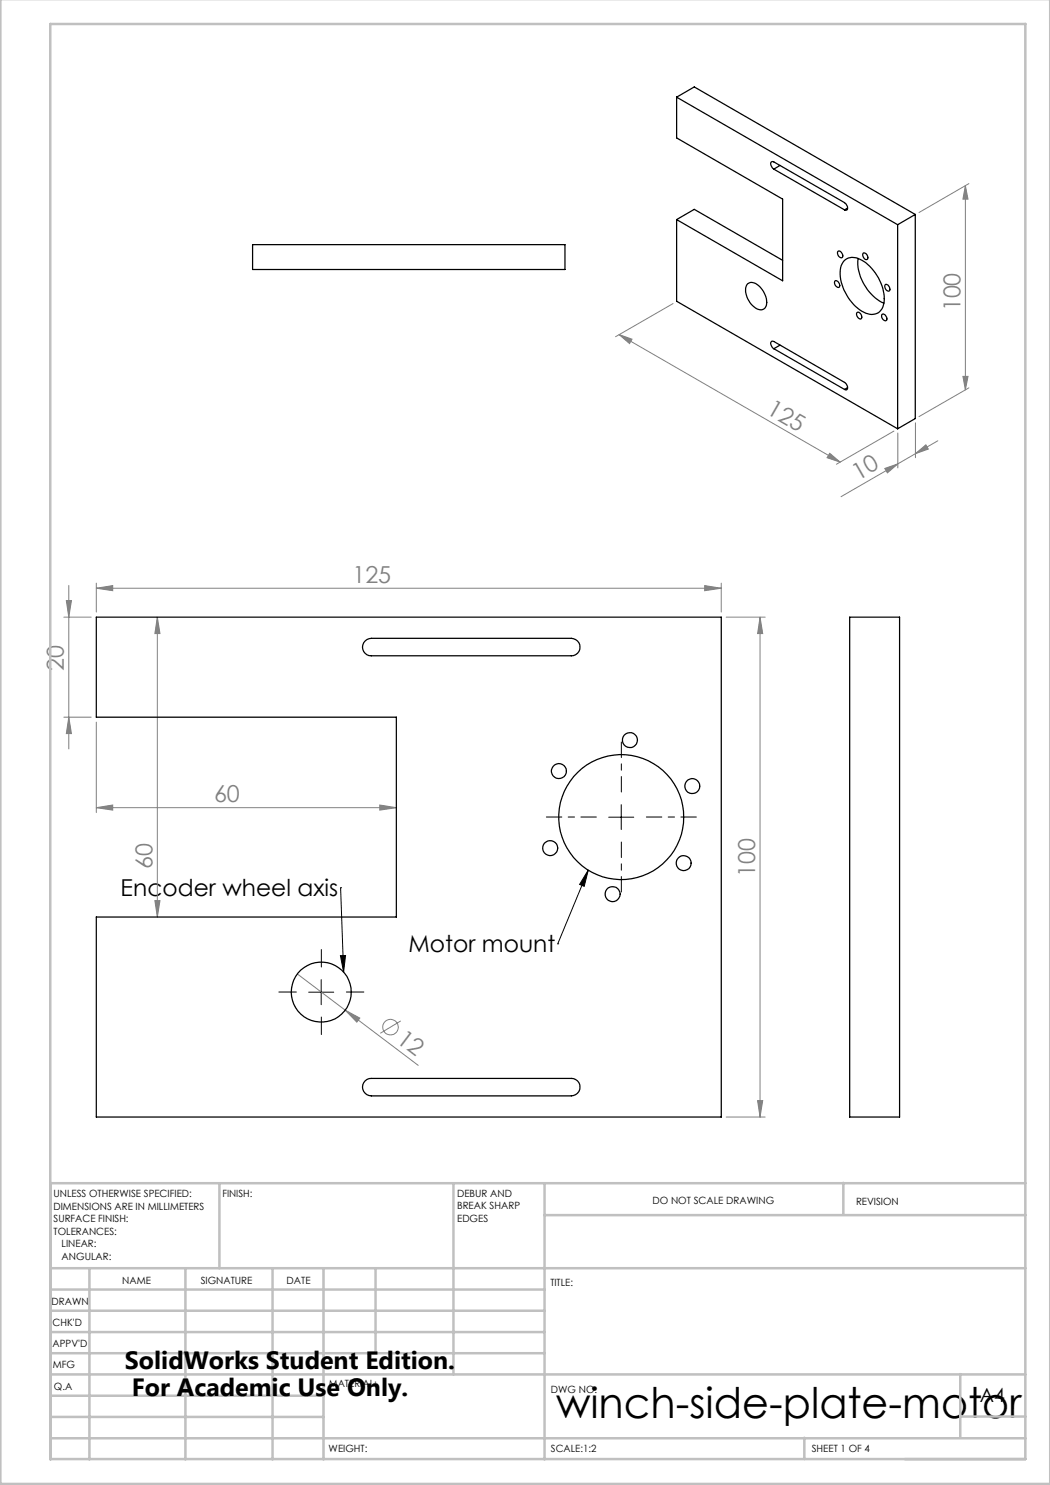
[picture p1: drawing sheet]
<svg xmlns="http://www.w3.org/2000/svg" width="210mm" height="297mm" viewBox="0 0 210 297" stroke-linecap="round" stroke-linejoin="round" font-family="sans-serif">
<g fill="none" stroke="#808080" stroke-width=".2">
<path d="M193.1 37.1l.5 2.7h-1zM193.1 37.1v40.9M193.8 36.7l-10 5.8M123.8 66.9l2.6 .9-.5 .9zM123.8 66.9l44.2 25.5M134.6 60.7l-11.5 6.6M192.6 75.3h1l-.5 2.7zM193.8 77.6l-10 5.7M165.9 90.7l2.1 1.7-2.6-.9zM177 93.7l2.6-.9-2.1 1.8zM178.8 86.2l-11.5 6.6M179.6 86.6v7"/>
<path d="M183.1 90.7l2.1-1.7 .5 .8zM183.1 84.6v6.9M183.1 90.7l-14.9 8.6M187.6 88.2l-4.5 2.5M13.8 117.1v32.7M19.3 117.6l3.2-.5v1zM19.3 116.6v5.8M19.3 117.6h125M140.9 117.1l3.4 .5-3.4 .5zM144.3 116.6v5.8M12.8 123.4h5.4M13.3 120.1h1l-.5 3.3z"/>
<path d="M31.5 123.4v60M31.5 123.4l.5 3.3h-1zM145.2 123.4h7.8M152 123.4l.5 3.3h-1zM152 123.4v100M12.8 143.4h5.4M13.8 143.4l.5 3.3h-1zM19.3 144.4v18.1M19.3 161.5l3.2-.5v1zM19.3 161.5h60M76 161l3.3 .5-3.3 .5zM31 180.1h1l-.5 3.3z"/>
<path d="M59.5 194.8l24.1 18.3M69 202l3 1.6-.6 .8zM80.2 204.2l-4.1 2.5M145.2 223.4h7.8M151.5 220.1h1l-.5 3.3z"/>
<circle cx="78.1" cy="205.4" r="1.55"/>
</g>
<path d="M68.1 177.5h.1M68.1 177.5l.6 16.9M117.7 174l-.9 3.3-.9-.4zM117.7 174l-6.2 14.8M121.7 163.4h5.1M124.2 160.9v5M61.7 198.4h5M64.2 195.9v5M68.1 191.1h1l-.4 3.3zM111.5 188.8h.1" fill="none" stroke="#000" stroke-width=".2"/>
<path d="M59.3 198.4h-3.5M64.3 193.4v-3.5M69.3 198.4h3.5M64.3 203.4v3.5" fill="none" stroke="#000" stroke-width=".2" stroke-dasharray="15.2 1.3 1.3 1.3"/>
<path d="M124.3 158.4v-10M119.3 163.4h-10M124.3 168.4v10M129.3 163.4h10" fill="none" stroke="#000" stroke-width=".2" stroke-dasharray="15.2 1.3 1.3 1.3" stroke-dashoffset="12.1"/>
<g fill="none" stroke="#c0c0c0" stroke-width=".5">
<path d="M.1 -.1v296.9h209.9v-296.9M10.1 4.8h195v287h-195zM43.9 236.6v17M90.7 236.6v38.3M108.9 236.6v55.3M168.7 236.6v6.3M205.1 236.6h-195v55.3M10.1 253.6h195M10.1 257.9h98.8M17.9 253.6v38.3M37.1 253.6v38.3M54.5 253.6v38.3"/>
<path d="M64.7 253.6v38.3M75.1 253.6v17M108.9 243h96.2M10.1 270.6h98.8M10.1 266.4h98.8M10.1 262.1h98.8M10.1 279.1h54.6M10.1 274.9h195M192.1 274.8v12.7M10.1 287.7h195M10.1 283.4h54.6M160.9 287.5v4.3"/>
<path d="M192.1 283.3h13"/>
</g>
<path d="M117.7 174l-.9 3.3-.9-.4zM68.1 191.1h1l-.4 3.3z" fill="#000"/>
<g fill="#808080">
<path d="M69 202l3 1.6-.6 .8z"/>
<path d="M140.9 117.1l3.4 .5-3.4 .5zM19.3 117.6l3.2-.5v1zM76 161l3.3 .5-3.3 .5zM19.3 161.5l3.2-.5v1z"/>
<path d="M177 93.7l2.6-.9-2.1 1.8zM183.1 90.7l2.1-1.7 .5 .8z"/>
<path d="M192.6 75.3h1l-.5 2.7zM193.1 37.1l.5 2.7h-1z"/>
<path d="M151.5 220.1h1l-.5 3.3zM152 123.4l.5 3.3h-1z"/>
<path d="M13.3 120.1h1l-.5 3.3zM13.8 143.4l.5 3.3h-1zM31.5 123.4l.5 3.3h-1zM31 180.1h1l-.5 3.3z"/>
<path d="M123.8 66.9l2.6 .9-.5 .9zM165.9 90.7l2.1 1.7-2.6-.9z"/>
</g>
<g fill="none" stroke="#000" stroke-width=".25">
<path d="M135.3 19.4v8.2l21.2 12.2v16.4l-21.2-12.3M135.3 19.4l44.2 25.5M135.3 19.4l3.6-2 44.2 25.5M154.8 33.8a.91 .91 0 0 1-.4-1.5l14.5 8.2a.91 .91 0 0 1 .3 1.5h-.3M154.8 33.8l14.1 8.2M156 33.1l-1.2 .7M50.5 48.9h62.5v5h-62.5zM135.3 43.9v16.4l44.2 25.5M135.3 43.9l3.6-2 17.6 10.2M149.4 56.9a1.71 1.71 0 0 1 2.5 .4 3.8 3.8 0 0 1 1.1 4.3 1.67 1.67 0 0 1-2.5-.5 4.1 4.1 0 0 1-1.2-4zM167 56.2a.83 .83 0 0 1 .8 .4 .83 .83 0 0 1 0 .9 .87 .87 0 0 1-.8-1.3zM167.6 50.3a.83 .83 0 0 1 .8 .4 .83 .83 0 0 1 0 .8 .87 .87 0 0 1-.8-1.2z"/>
<path d="M168.8 52.2a2.72 2.72 0 0 1 3.5-.2 9.3 9.3 0 0 1 4.5 8.6 2.52 2.52 0 0 1-4 1.8 9.4 9.4 0 0 1-4.7-8.9zM169.5 41.6l-.6 .4M171.6 51.7a9.4 9.4 0 0 0 5.2 8.9M172.6 50.6a.83 .83 0 0 1 .8 .4 .83 .83 0 0 1 0 .9 .87 .87 0 0 1-.8-1.3zM177.1 56.9a.83 .83 0 0 1 .7 .4 .83 .83 0 0 1 0 .9 .87 .87 0 0 1-.7-1.3zM179.5 44.9v40.9M183.1 42.9v40.8l-3.6 2.1M183.1 42.9l-3.6 2M154.8 69.7a.91 .91 0 0 1-.4-1.5l14.5 8.3a.91 .91 0 0 1 .3 1.5l-.3-.1M154.8 69.7l14.1 8.2M156 69l-1.2 .7M169.5 77.5l-.6 .4"/>
<path d="M171.3 62.6a.75 .75 0 0 1 .9 .1 .75 .75 0 0 1 .1 .9 .51 .51 0 0 1-.5 .2 .51 .51 0 0 1-.4-.6zM176.4 62.9a.83 .83 0 0 1 .8 .4 .83 .83 0 0 1 0 .8 .87 .87 0 0 1-.8-1.2zM19.3 123.4h125v100h-125v-40h60v-40h-60zM73 128.2l.4-.3 .9-.2h40a1.75 1.75 0 0 1 1.7 1.7 1.75 1.75 0 0 1-1.7 1.8h-40a1.73 1.73 0 0 1-1.7-1.1 1.73 1.73 0 0 1 .4-1.9zM169.9 123.4h10v100h-10zM73 216.2l.8-.5h.5h40a1.75 1.75 0 0 1 1.7 1.7 1.75 1.75 0 0 1-1.7 1.8h-40a1.76 1.76 0 0 1-1.7-1.1 1.76 1.76 0 0 1 .4-1.9z"/>
<circle cx="111.8" cy="154.2" r="1.49"/>
<circle cx="126" cy="148" r="1.5"/>
<circle cx="138.4" cy="157.2" r="1.5"/>
<circle cx="110" cy="169.6" r="1.5"/>
<circle cx="122.5" cy="178.8" r="1.51"/>
<circle cx="124.2" cy="163.4" r="12.5"/>
<circle cx="136.7" cy="172.6" r="1.5"/>
<circle cx="64.2" cy="198.4" r="6"/>
</g>
<text font-size="8.5" x="111.2" y="283.5">winch-side-plate-motor</text>
<g font-size="5">
<text x="25" y="273.7">SolidWorks Student Edition.</text>
<text x="26.4" y="279.2">For Academic Use Only.</text>
</g>
<g font-size="4.7" fill="#808080">
<text x="192.1" y="62.3" transform="rotate(-90 192.1 62.3)">100</text>
<text x="153.1" y="82.6" transform="rotate(30 153.1 82.6)">125</text>
<text x="171.6" y="96.2" transform="rotate(-30 171.6 96.2)">10</text>
<text x="70.5" y="116.6">125</text>
<text x="12.8" y="134.1" transform="rotate(-90 12.8 134.1)">20</text>
<text x="42.8" y="160.5">60</text>
<text x="30.5" y="173.8" transform="rotate(-90 30.5 173.8)">60</text>
<text x="151" y="175.5" transform="rotate(-90 151 175.5)">100</text>
<text x="79.1" y="208.3" transform="rotate(37 79.1 208.3)">12</text>
</g>
<g font-size="4.7">
<text x="24.1" y="179.2">Encoder wheel axis</text>
<text x="81.7" y="190.4">Motor mount</text>
</g>
<text font-size="3.9" x="196" y="280.4">A4</text>
<g font-size="2">
<text x="10.7" y="239.5">UNLESS OTHERWISE SPECIFIED:</text>
<text x="44.5" y="239.5">FINISH:</text>
<text x="91.4" y="239.4">DEBUR AND</text>
<text x="10.7" y="242">DIMENSIONS ARE IN MILLIMETERS</text>
<text x="10.7" y="244.5">SURFACE FINISH:</text>
<text x="91.4" y="241.9">BREAK SHARP</text>
<text x="91.4" y="244.4">EDGES</text>
<text x="130.5" y="240.8">DO NOT SCALE DRAWING</text>
<text x="171.2" y="241">REVISION</text>
<text x="10.7" y="247">TOLERANCES:</text>
<text x="12.3" y="249.5">LINEAR:</text>
<text x="12.3" y="252">ANGULAR:</text>
<text x="24.4" y="256.9">NAME</text>
<text x="40.1" y="256.8">SIGNATURE</text>
<text x="57.3" y="256.8">DATE</text>
<text x="110.1" y="257.1">TITLE:</text>
<text x="10.3" y="260.9">DRAWN</text>
<text x="10.5" y="269.3">APPV'D</text>
<text x="10.5" y="265.2">CHK'D</text>
<text x="10.6" y="273.6">MFG</text>
<text x="10.8" y="278">Q.A</text>
<text x="65.8" y="277.4">MATERIAL:</text>
<text x="110.2" y="278.5">DWG NO.</text>
<text x="65.7" y="290.4">WEIGHT:</text>
<text x="110.2" y="290.5">SCALE:1:2</text>
<text x="162.4" y="290.4">SHEET 1 OF 4</text>
</g>
</svg>
